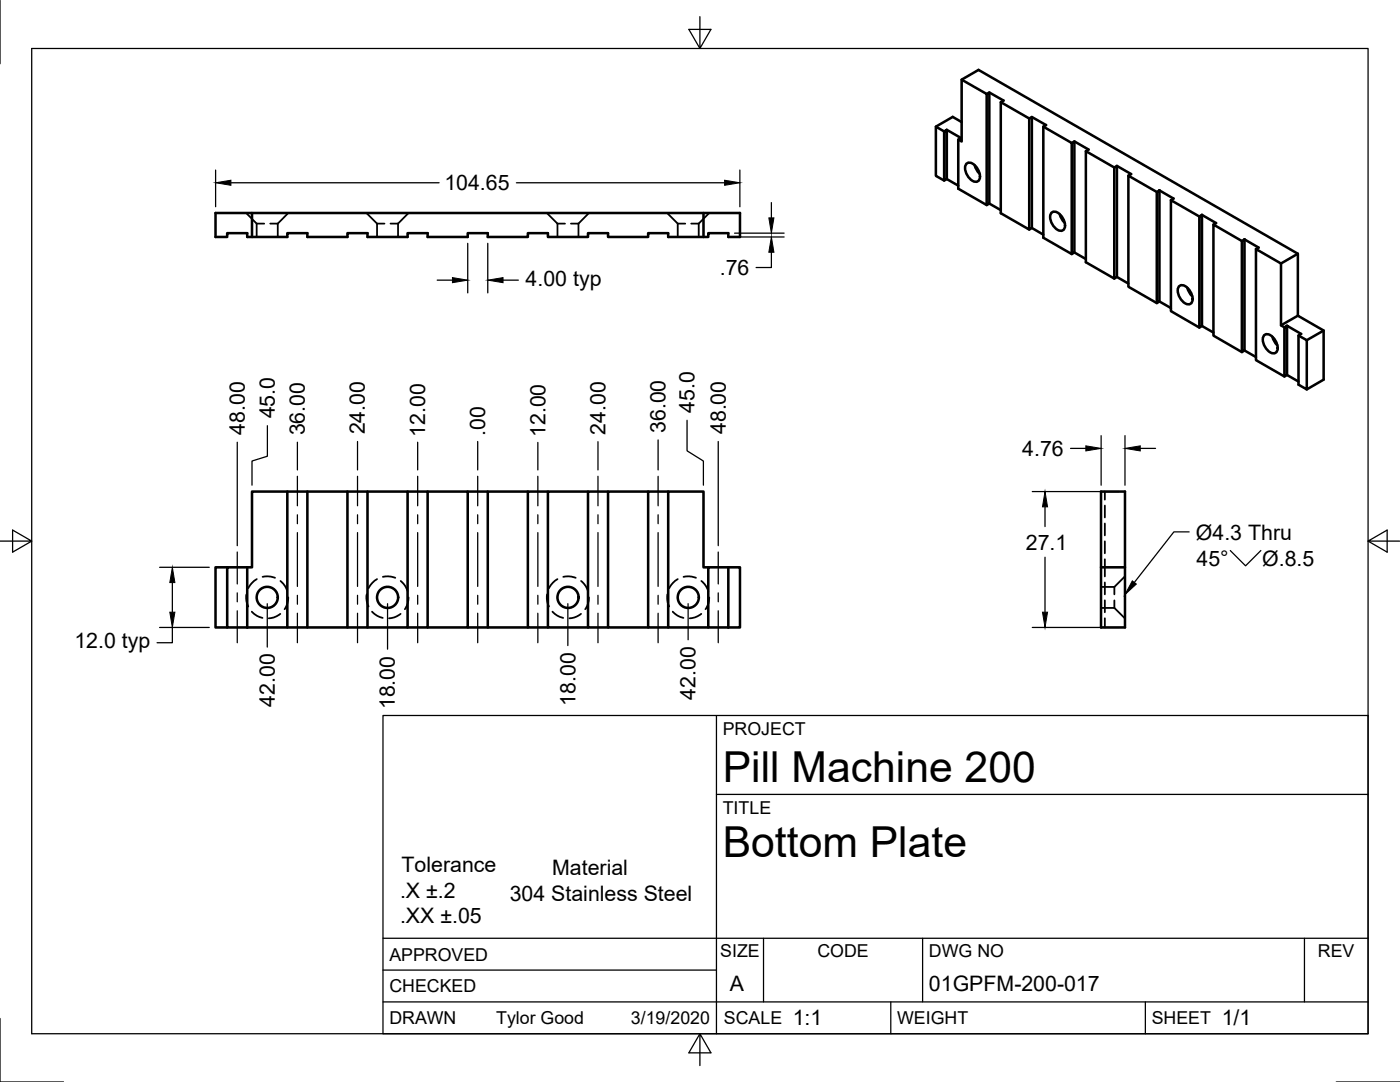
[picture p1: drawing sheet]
<svg xmlns="http://www.w3.org/2000/svg" width="279mm" height="216mm" viewBox="0 0 279 216" stroke-linecap="round" stroke-linejoin="round" font-family="sans-serif">
<!-- layer: Hidden -->
<g fill="none" stroke="#000" stroke-width=".36">
<path d="M49.1 42.5l2.1 2.1M51.2 44.6h1.5M51.2 44.6v2.7M53.9 44.6h1.5M55.4 44.6v2.7M57.5 42.5l-2.1 2.1M73.1 42.5l2.1 2.1M75.2 44.6h1.5M75.2 44.6v2.7M77.9 44.6h1.5M79.4 44.6v2.7M81.5 42.5l-2.1 2.1"/>
<path d="M109.1 42.5l2.2 2.1M111.3 44.6h1.5M111.3 44.6v2.7M113.9 44.6h1.5M115.4 44.6v2.7M117.5 42.5l-2.1 2.1M133.1 42.5l2.2 2.1M135.3 44.6h1.5M135.3 44.6v2.7M137.9 44.6h1.5M139.4 44.6v2.7M141.5 42.5l-2.1 2.1"/>
<path d="M220.5 98.1v1.6M49.2 118.6v1.5l.4 .9M51.2 115.5l-.9 .8-.7 1.1M52.4 115.1a4.1 4.1 0 0 1 2.5 .2M56 115.9l.1 .2a3.9 3.9 0 0 1 1.2 1.9M57.5 119.2a4.2 4.2 0 0 1-.7 2.4M73.2 118.6v1.5l.4 .9M75.2 115.5l-.9 .8-.7 1.1M76.4 115.1a4.1 4.1 0 0 1 2.5 .2M80 115.9l.1 .2a3.9 3.9 0 0 1 1.2 1.9M81.5 119.2a4.2 4.2 0 0 1-.7 2.4M109.2 118.6v1.5l.4 .9"/>
<path d="M111.3 115.5l-1 .8-.7 1.1M112.4 115.1a4.1 4.1 0 0 1 2.5 .2M116 115.9l.2 .2a4.3 4.3 0 0 1 1.2 1.9M117.5 119.2a3.8 3.8 0 0 1-.7 2.4M133.2 118.6v.3a3.7 3.7 0 0 0 .4 2.1M135.3 115.5l-1 .8-.7 1.1M136.4 115.1a4.1 4.1 0 0 1 2.5 .2M140 115.9l.2 .2a4.3 4.3 0 0 1 1.2 1.9M141.5 119.2a3.8 3.8 0 0 1-.7 2.4M219.7 117.1h2.7M220.5 100.9v2.4M220.5 104.5v2.3"/>
<path d="M220.5 108v2.4M220.5 111.6v3.4M220.5 116.2v2.4M220.5 119.8v2.4M222.4 119.8v1.5M222.4 117.1v1.5M224.5 115l-2.1 2.1M50.2 122l.1 .1a4 4 0 0 0 2.1 1.2M55.9 122.5l-.2 .2a3.7 3.7 0 0 1-2.1 .7M74.3 122v.1a4 4 0 0 0 2.1 1.2M79.9 122.5l-.2 .2a3.7 3.7 0 0 1-2.1 .7M110.3 122v.1a4 4 0 0 0 2.1 1.2"/>
<path d="M116 122.5l-.3 .2a3.7 3.7 0 0 1-2.1 .7M134.3 122v.1a4 4 0 0 0 2.1 1.2M140 122.5l-.3 .2a3.7 3.7 0 0 1-2.1 .7M219.7 121.3h2.7M220.5 123.4v1.8M222.4 121.3l2.1 2.1"/>
</g>
<!-- layer: Visible -->
<g fill="none" stroke="#000" stroke-width=".51">
<path d="M191.9 15.9l3.4-2 63.7 36.7v12.4l5.2 3v9.8l-3.4 1.9M196.9 18.8l.5-.3v22.1l-.5 .3M197.4 18.5l2.9 1.6-.6 .3v22.1l5.7 3.3v-22.2l-5.7-3.2M188.4 26.2l-1.6-.9v9.8l1.6 .9M189 25.9l-.6 .3v9.8l.6-.3v-9.8l2.8 1.6-.6 .4v9.8l5.7 3.2v-22.1l-5-2.9v12.3l-.7-.3M189 35.7l2.2 1.3M191.9 24.4l-1.8-1.1-3.3 2M192.9 32.7a1.71 1.71 0 0 1 2.2 1.1 1.72 1.72 0 0 1-.1 2.5 2.62 2.62 0 0 1-2.1-3.6zM194.5 33l.3 .7 .7 .9M205.4 23.6l.5-.3v22.2l-.5 .3M205.9 23.3l2.9 1.7-.6 .3v22.1l5.7 3.3v-22.2l-5.7-3.2M213.9 28.5l.5-.3v22.2l-.5 .3"/>
<path d="M214.4 28.2l2.9 1.6-.6 .4v22.1l5.7 3.3v-22.2l-5.7-3.2M222.4 33.4l.5-.3v22.2l-.5 .3M222.9 33.1l2.8 1.6-.5 .4M230.9 38.3l.5-.3v22.2l-.5 .3zM230.9 38.3l-5.7-3.2v22.1l5.7 3.3M231.4 38l2.8 1.6-.5 .3M43 42.5h104.7v4.8h-2.3v-.8h-4v.8h-8.1v-.8h-4v.8h-8v-.8h-4v.8h-8v-.8h-4v.8h-8v-.8h-4v.8h-8v-.8h-4v.8h-8v-.8h-4v.8h-8v-.8h-4v.8h-8v-.8h-4v.8h-2.3zM50.3 42.5v4.8M140.4 42.5v4.8M197.4 40.6l2.3 1.3M205.9 45.5l2.3 1.3M209.9 42.4a1.71 1.71 0 0 1 2.2 1.1 1.72 1.72 0 0 1-.2 2.5 2.62 2.62 0 0 1-2-3.6z"/>
<path d="M211.5 42.8l.3 .7 .7 .9M214.4 50.4l2.3 1.3M222.9 55.3l2.3 1.3M235.3 57.1a1.71 1.71 0 0 1 2.3 1.1 1.72 1.72 0 0 1-.2 2.5 2.62 2.62 0 0 1-2.1-3.6zM237 57.5l.2 .7 .7 .9M239.4 43.2l.5-.3v22.1l-.5 .4zM239.4 43.2l-5.7-3.3v22.2l5.7 3.3M239.9 42.9l2.8 1.6-.5 .3M247.8 48.1l.6-.3v22.1l-.6 .4zM247.8 48.1l-5.6-3.3v22.2l5.6 3.3M248.4 47.8l2.8 1.6-.5 .3M259 50.6l-3.3 2"/>
<path d="M231.4 60.2l2.3 1.3M239.9 65l2.3 1.4M248.4 69.9l2.3 1.3M252.3 66.9a1.71 1.71 0 0 1 2.3 1.1 1.72 1.72 0 0 1-.2 2.5 2.62 2.62 0 0 1-2.1-3.6zM254 67.2l.2 .7 .7 1M256.3 65.3l-.6-.4v-12.3l-5-2.9v22.2l5.6 3.2M256.9 65l-.6 .3v9.8l.6-.3v-9.8l2.8 1.6-.6 .4v9.8l1.7 .9v-9.8l-1.7-.9M256.9 74.8l2.2 1.3M259 63l-3.3 1.9M264.2 66l-3.4 1.9M57.3 98.1h4v27.1h-4M61.3 98.1h8v27.1h-8"/>
<path d="M69.3 98.1h4v27.1h-4M73.3 98.1h8v27.1h-8M81.3 98.1h4v27.1h-4M85.3 98.1h8v27.1h-8M93.3 98.1h4M105.3 98.1h-8v27.1h8M109.3 98.1h-4v27.1h4M117.3 98.1h-8v27.1h8M121.3 98.1h-4v27.1h4M129.3 98.1h-8v27.1h8M133.3 98.1h-4v27.1h4M219.7 98.1h4.8v27.1h-4.8z"/>
<path d="M45.3 113.2h-2.3v12h2.3M49.3 113.2h-4v12h4M49.3 113.2h1v-15.1h7v27.1h-8M49.3 113.2v12M141.4 113.2h-1v-15.1h-7.1v27.1h8.1M145.4 113.2h-4v12h4M145.4 113.2h2.3v12h-2.3M145.4 113.2v12M219.7 113.2h4.8M93.3 125.2h4"/>
<circle cx="53.3" cy="119.2" r="2.11"/>
<circle cx="77.4" cy="119.2" r="2.11"/>
<circle cx="113.4" cy="119.2" r="2.11"/>
<circle cx="137.4" cy="119.2" r="2.11"/>
</g>
<!-- layer: Border -->
<path d="M0 0v12.7M6.3 9.7h266.7v196.6h-266.7zM139.7 3.3v6.4l2.2-3.8h-4.4l2.2 3.8M0 108h6.3l-3.8-2.2v4.4l3.8-2.2M273 108l3.8 2.2v-4.4l-3.8 2.2h6.4M0 203.2v12.7h12.7M139.7 206.3l-2.2 3.8h4.4l-2.2-3.8v6.3M266.7 215.9h12.7" fill="none" stroke="#000" stroke-width=".25"/>
<!-- layer: Titleblock -->
<path d="M76.4 142.8h196.6v63.5h-196.6zM143 158.5h130M143 142.8v63.5M76.4 199.9h196.6M76.4 193.6h66.6M76.4 187.2h196.6M152.4 187.2v12.7M177.8 199.9v6.4M184.1 187.2v12.7M228.6 199.9v6.4M260.3 187.2v12.7" fill="none" stroke="#000" stroke-width=".25"/>
<!-- layer: Dimensions -->
<g fill="none" stroke="#000" stroke-width=".25">
<path d="M43 33.9v7.4M46.1 36.5h41.5M103.1 36.5h41.5M147.7 33.9v7.4M87.2 55.9h3.1M93.3 48.6v9.8M97.3 48.6v9.8M100.4 55.9h3M146.6 46.5h9.9M146.6 47.3h9.9M153.9 50.3v3.1h-3M153.9 40.4v3.1"/>
<path d="M47.3 88.2v20.7M53.4 84.9v6.1l-3.1 1v4.8M59.4 88.2v5.6M71.4 88.1v5.7M83.4 88.2v5.6M95.3 88.1v5.7M107.3 88.3v5.5M119.3 88.1v5.7M131.3 87.8v6M137.1 83.9v6.1l3.3 2v4.8M143.3 88.1v20.8M206 98.1h17.2"/>
<path d="M213.7 89.5h3M219.8 86.9v9.9M224.5 86.9v9.9M227.6 89.5h3M31.9 113.2h9.9M34.4 116.2v6M208.6 101.1v4M208.6 111.2v11M31.9 125.2h9.9M34.4 125.2v3h-3.1M53.3 120.5v8.6M77.3 120.5v9"/>
<path d="M113.3 120.5v8.3M137.3 120.5v7.2M206 125.2h17.2"/>
</g>
<path d="M43 36.5l3.1-.5v1zM144.6 36l3.1 .5-3.1 .5zM90.3 55.4l3 .5-3 .5zM97.3 55.9l3.1-.5v1zM153.4 43.5h1.1l-.6 3zM153.9 47.3l.6 3h-1.1zM216.7 89l3.1 .5-3.1 .5zM224.5 89.5l3.1-.5v1zM34.4 113.2l.5 3h-1zM208.6 98.1l.5 3h-1.1zM33.9 122.2h1l-.5 3zM208 122.2h1.1l-.5 3z" fill="#000" stroke="#000" stroke-width=".2"/>
<!-- layer: Center Lines -->
<g fill="none" stroke="#000" stroke-width=".25">
<path d="M59.4 95v5.9M71.4 95v5.9M83.4 95v5.9M95.3 95v5.9M107.3 95v5.9M119.3 95v5.9M131.3 95v5.9M47.3 110.2v6.3M47.3 118.3v1.8M59.4 102.7v1.8M59.4 106.3v10.7M59.4 118.8v1.8"/>
<path d="M71.4 102.7v1.8M71.4 106.3v10.7M71.4 118.8v1.8M83.4 102.7v1.8M83.4 106.3v10.7M83.4 118.8v1.8M95.3 102.7v1.8M95.3 106.3v10.7M95.3 118.8v1.8M107.3 102.7v1.8M107.3 106.3v10.7M107.3 118.8v1.8"/>
<path d="M119.3 102.7v1.8M119.3 106.3v10.7M119.3 118.8v1.8M131.3 102.7v1.8M131.3 106.3v10.7M131.3 118.8v1.8M143.3 110.2v6.3M143.3 118.3v1.8M47.3 121.9v6.3M59.4 122.4v5.8M71.4 122.4v5.8M83.4 122.4v5.8"/>
<path d="M95.3 122.4v5.8M107.3 122.4v5.8M119.3 122.4v5.8M131.3 122.4v5.8M143.3 121.9v6.3"/>
</g>
<!-- layer: Annotations -->
<path d="M237.3 106.1h-3l-7.9 10.1M245.5 109.9l3.1 3 3-3" fill="none" stroke="#000" stroke-width=".25"/>
<path d="M226 115.9l.8 .6-2.3 2.1z" fill="#000" stroke="#000" stroke-width=".2"/>
<g font-size="8.5">
<text x="144.3" y="156">Pill Machine 200</text>
<text x="144.3" y="171">Bottom Plate</text>
</g>
<g font-size="4.3">
<text x="88.7" y="38">104.65</text>
<text x="104.9" y="57">4.00 typ</text>
<text x="143.7" y="54.9">.76</text>
<text x="54.8" y="83.5" transform="rotate(-90 54.8 83.5)">45.0</text>
<text x="138.6" y="82.4" transform="rotate(-90 138.6 82.4)">45.0</text>
<text x="48.9" y="86.8" transform="rotate(-90 48.9 86.8)">48.00</text>
<text x="60.8" y="86.9" transform="rotate(-90 60.8 86.9)">36.00</text>
<text x="72.8" y="86.7" transform="rotate(-90 72.8 86.7)">24.00</text>
<text x="84.8" y="87.2" transform="rotate(-90 84.8 87.2)">12.00</text>
<text x="96.8" y="87" transform="rotate(-90 96.8 87)">.00</text>
<text x="108.8" y="87.2" transform="rotate(-90 108.8 87.2)">12.00</text>
<text x="120.8" y="86.7" transform="rotate(-90 120.8 86.7)">24.00</text>
<text x="132.8" y="86.4" transform="rotate(-90 132.8 86.4)">36.00</text>
<text x="144.8" y="86.6" transform="rotate(-90 144.8 86.6)">48.00</text>
<text x="204" y="91">4.76</text>
<text x="238.7" y="107.7">Ø4.3 Thru</text>
<text x="204.7" y="109.7">27.1</text>
<text x="238.8" y="112.9">45°</text>
<text x="251.9" y="112.9">Ø.8.5</text>
<text x="14.9" y="129.3">12.0 typ</text>
<text x="54.8" y="141.1" transform="rotate(-90 54.8 141.1)">42.00</text>
<text x="78.8" y="141.5" transform="rotate(-90 78.8 141.5)">18.00</text>
<text x="114.8" y="140.8" transform="rotate(-90 114.8 140.8)">18.00</text>
<text x="138.8" y="139.6" transform="rotate(-90 138.8 139.6)">42.00</text>
<text x="79.8" y="179.1">.X ±.2</text>
<text x="80.1" y="174.1">Tolerance</text>
<text x="101.7" y="179.8">304 Stainless Steel</text>
<text x="110.2" y="174.7">Material</text>
<text x="79.8" y="184.2">.XX ±.05</text>
<text x="145.7" y="197.7">A</text>
<text x="185.4" y="197.7">01GPFM-200-017</text>
<text x="158.2" y="204.6">1:1</text>
<text x="243.8" y="204.6">1/1</text>
</g>
<g font-size="3.5">
<text x="144.3" y="146.6">PROJECT</text>
<text x="144.3" y="162.3">TITLE</text>
<text x="77.7" y="191.7">APPROVED</text>
<text x="143.7" y="191">SIZE</text>
<text x="163.1" y="191">CODE</text>
<text x="185.4" y="191">DWG NO</text>
<text x="263" y="191">REV</text>
<text x="77.7" y="198">CHECKED</text>
<text x="77.7" y="204.4">DRAWN</text>
<text x="99" y="204.4">Tylor Good</text>
<text x="125.9" y="204.4">3/19/2020</text>
<text x="144.5" y="204.4">SCALE</text>
<text x="179" y="204.4">WEIGHT</text>
<text x="229.8" y="204.4">SHEET</text>
</g>
</svg>
